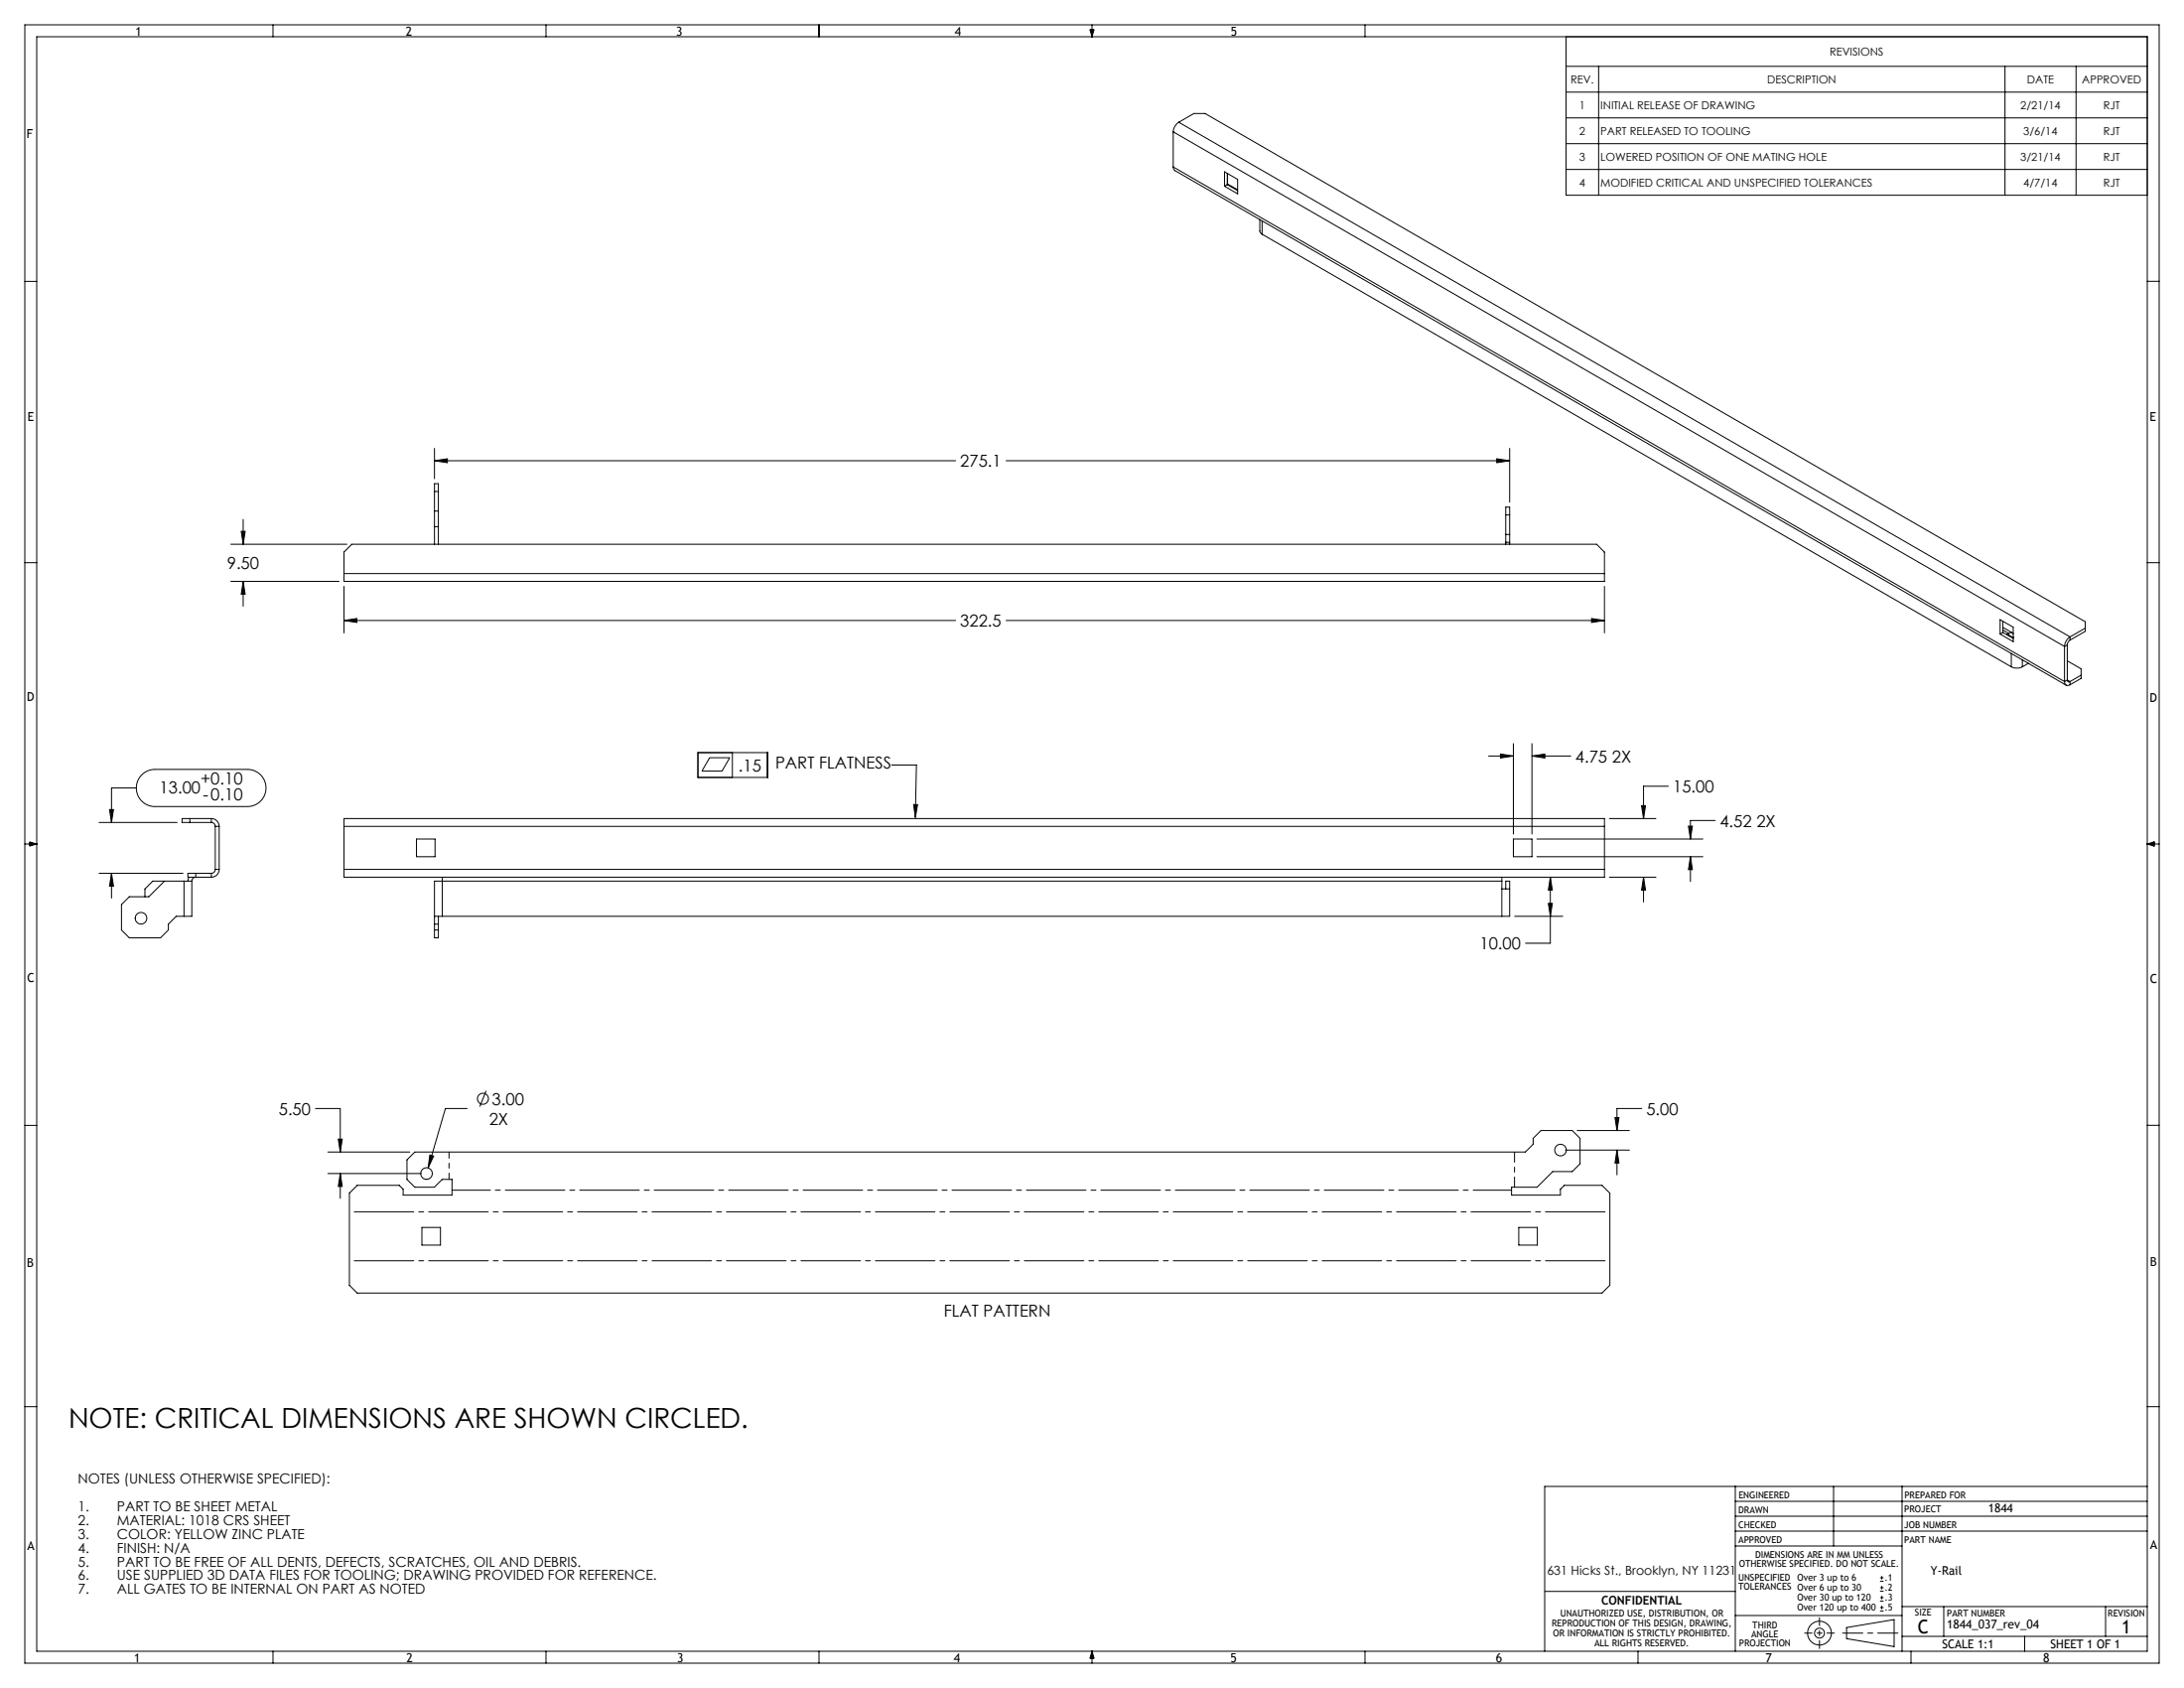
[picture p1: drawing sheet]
<svg xmlns="http://www.w3.org/2000/svg" width="559mm" height="432mm" viewBox="0 0 559 432" stroke-linecap="round" stroke-linejoin="round" font-family="sans-serif">
<g fill="none" stroke="#000" stroke-width=".25">
<path d="M6.3 6.4h546.1v419h-546.1zM9.4 9.4h540v413h-540zM69.8 6.4v3M139.7 6.4v3M209.5 6.4v3M278.9 7.6h1l-.5 1.8zM279.1 7.6l.3 1.8M279.4 6.4v3M279.7 7.6l-.3 1.8M349.2 6.4v3M400.7 9.4v40.5h148.7M400.7 17h148.7"/>
<path d="M409 17v32.9M513 17v32.9M531.2 17v32.9M300.2 33.7l228 131.7M300.2 33.7v9M301.6 31.3a3.1 3.1 0 0 0-1.4 2.4M301.6 31.3l228 131.6M301.6 31.3l3.9-2.3h2.8l225.2 130v2.5l-3.9 2.2M400.7 30.2h148.7M400.7 36.8h148.7M400.7 23.6h148.7M300.2 42.7l.1 .6 .3 .3 228 131.7"/>
<path d="M300.2 42.7l228 131.7M313.3 43.9l3.4 2v3.7l-3.4-2zM314 45v1.7M314 47l2.7 1.5M314 47.2l-.7 .4M314 47.2l2.7 1.6M314 44.4v2.8M314.1 45.8l-.1 .1M322.3 56.2v2.9l.2 .4 .4 .4M322.9 59.9l191.7 110.7M322.9 56.5v3.4M400.7 43.3h148.7"/>
<path d="M6.3 72h3.1M549.4 72h3M111.2 117.9l3.3-.5v1zM111.2 114.7v7.8M111.2 117.9h133.3M257.4 117.9h128.9M383 117.4l3.3 .5-3.3 .5zM386.3 114.7v13.8M59 139.2h29.7M61.7 135.9h1l-.5 3.3zM62.2 132.9v6.3M111.2 139.2v-15.5h1v15.5"/>
<path d="M111.2 134.7h1M111.2 130.7h1M111.2 125.7h1M385.3 139.2v-9.5h1v9.5M385.3 131.7h1M385.3 136.7h1M385.3 138.7h1M6.3 143.9h3.1M59 148.7h27.7M62.2 148.7v6.4M62.2 148.7l.5 3.3h-1zM88 158.7l3.3-.5v1z"/>
<path d="M88 150v11.9M88 158.7h156.5M88 146.7v2h322.5v-2M88 146.7v-5.5l2-2h318.5l2 2v5.5M88 146.7h322.5M257.4 158.7h153.1M407.2 158.2l3.3 .5-3.3 .5zM410.5 150v11.9M511.8 158.5l3.3 1.9v3.7l-3.3-1.9zM512.5 158.9v2.9M549.4 143.9h3M512.5 160.5l2.4 1.4"/>
<path d="M512.5 161.2l1.4 .8M512.5 161.8l-.7 .4M512.5 161.8l2.6 1.5M513.9 162l.8-.2 .4 .3M513.9 162l-.3 .2 1.5 .9M513.9 162v.4M514.6 170.6a3.1 3.1 0 0 0 2.8 0M514.6 167.2v3.4M515.1 162.9l-.1 .1M517.4 168.8v1.8M519 169.7l-1.6 .9M528.2 174.4a.86 .86 0 0 0 .4 .9 .86 .86 0 0 0 1-.1"/>
<path d="M528.2 165.4v9M528.9 173.9a.43 .43 0 0 0 .2 .5 .43 .43 0 0 0 .5 0M528.9 165l-.7 .4M528.9 173.9l-.7 .5M528.9 165v8.9M528.9 173.9l.7 .5M528.9 169l3.6 2.1v2.4l-2.9 1.7M529.6 162.9a3.1 3.1 0 0 0-1.4 2.5M529.6 163.7l-.5 .6-.2 .7M529.6 162.9v.8M529.6 174.4v.8M532.5 172.7l-2.9 1.7"/>
<path d="M533.5 160.7l-3.9 2.2M36.3 198.2l1.5-1 1.5-.4h24a4.8 4.8 0 0 1 4.8 4.8 4.8 4.8 0 0 1-4.8 4.7h-23.7a4.8 4.8 0 0 1-4.4-2.9 4.8 4.8 0 0 1 1.1-5.2zM178.6 192.5h17.8v6.4h-17.8zM181.6 193.8h5.1l-2 3.5h-5.1zM187.4 192.5v6.4M228.1 195.7h6.4l-.3 13.4M380.9 193.4h6.3M383.9 192.9l3.3 .5-3.3 .5zM387.2 190.2v23.2M392 190.2v23.2M392 193.4h9.9M392 193.4l3.3-.5v1z"/>
<path d="M6.3 215.9h3.1M7.6 215.4l1.8 .5-1.8 .5zM7.6 215.6l1.8 .3M9.4 215.9l-1.8 .3M25.4 210.4h19.9M28 207.1h1l-.5 3.3zM34.9 201.6h-6.4v8.8M48.6 209.4v1M54.1 209.4a2 2 0 0 1 2 2M54.1 210.4a1 1 0 0 1 1 1M54.1 209.4h-7.5v1h7.5M54.1 209.4v1"/>
<path d="M55.1 211.4h1M55.1 211.4v11M56.1 211.4v11M88 211.4v-2h322.5v2M88 211.4v11M88 211.4h322.5M106.6 214.6h4.7v4.6h-4.7zM233.8 205.8h1l-.6 3.3zM387.2 214.6h4.8v4.6h-4.8zM393.2 214.6h42.5M393.2 219.2h42.5M410.5 211.4v11"/>
<path d="M411.8 209.4h11.9M420 206.1h1l-.5 3.3zM426.9 201.1h-6.4v8.3M432 211.3h1l-.5 3.3zM432.5 219.2v6.3M432.5 219.2l.5 3.3h-1zM438.9 209.9h-6.4v4.7M549.4 215.9h3M549.4 215.9l1.8 .3M549.4 215.9l1.8-.6v1.2zM551.2 215.6l-1.8 .3M25.4 223.4h21.4"/>
<path d="M28.5 223.4l.5 3.3h-1zM28.5 223.4v6.3M42.1 225.4l-4 4h-5l-2 2v6.5l2 2h8l2-2v-1.5l2-2h2M47.1 225.4h2M47.1 225.4h-8l-2 2v2M47.1 225.4v9M48.3 224.4l-.2 1M49.1 225.4v9h-2M50.1 223.4v1a1 1 0 0 0-1 1M54.1 223.4h-6v1h6M54.1 223.4v1M55.1 222.4a1 1 0 0 1-1 1"/>
<path d="M55.1 222.4h1M56.1 222.4a2 2 0 0 1-2 2M88 222.4v2h322.5v-2M88 222.4h322.5M111.2 234.4h2M111.2 236.4h1M111.2 237.9h1M113.2 224.4v1M113.2 225.4h-2v14.5h1v-5.5M113.2 234.4h271.1M113.2 225.4h271.1M113.2 225.4v9"/>
<path d="M384.3 224.4v1M384.3 227.4h2M384.3 225.4v9M385.3 227.4v-2h1v9h-2M387.5 234.4h12.3M396.2 231.1h1l-.5 3.3zM396.7 224.4v16.9h-6.4M396.7 224.4l.5 3.3h-1zM411.8 224.4h11.9M420.5 224.4l.5 3.3h-1zM420.5 224.4v6.3M124.4 279.1l-1.6 4"/>
<path d="M6.3 287.9h3.1M80.7 283.6h6.4v11.1M83.9 294.7h21M86.6 291.4h1l-.5 3.3zM110 295.4l1 .3-1.5 3.1zM119.5 283.6h-5.5l-4.5 15.2M400.5 294.2h16.4M403.5 289.2h13.4M413.2 285.9h1l-.5 3.3zM413.7 294.2v6.3M413.7 294.2l.5 3.3h-1zM420.1 283.6h-6.4v5.6"/>
<path d="M549.4 287.9h3M83.9 300.2h24M87.1 300.2l.5 3.3h-1zM87.1 300.2v6.3M91.4 303.2h10.7l1 1v1.5h12.5v-4h-2.5l-2 2h-5l-2-2v-5l2-2h284.2l2-2v-1.5l2-2h8l2 2v6.5l-2 2h-5l-4 4h-6.6v2h12.5v-1.5l1-1h9.7l2 2v23.6l-2 2h-318.5l-2-2v-23.6zM107.9 314h4.8v4.5h-4.8zM388.6 314h4.7v4.5h-4.7zM6.3 359.8h3.1M549.4 359.8h3M444 384h105.4M444 387.9h105.4M444 380.2v42.2"/>
<path d="M444 395.5h42.7M444 391.7h105.4M469.1 380.2v15.3M486.7 380.2v42.2M549.4 380.2h-154.2v42.2M395.3 407.1h48.7M444 413.3h42.7M472.5 416.3l12.1-2v6.9l-12.1-2zM481 404.5h.9M481 403.6h.9M481 407h.9M481 406.1h.9"/>
<path d="M481 409.6h.9M481 408.7h.9M481 412.1h.9M481 411.2h.9M481.5 403.2v.8M481.5 405.7v.9M481.5 408.2v.9M481.5 410.8v.9M486.7 418.6h62.7M486.7 411h62.7M497.3 411v7.6M518 418.6v3.8"/>
<path d="M538.7 411v7.6M69.8 422.4v3M139.7 422.4v3M209.5 422.4v3M279.4 422.4v3M279.4 422.4l.5 1.8h-1zM279.4 422.4l.3 1.8M279.4 422.4l-.3 1.8M349.2 422.4v3M419.1 422.4v3M488.9 422.4v3"/>
<circle cx="36.1" cy="234.9" r="1.5"/>
<circle cx="123.6" cy="281.1" r="1.41"/>
<circle cx="399.3" cy="294.2" r="1.5"/>
<circle cx="109.1" cy="300.2" r="1.5"/>
<circle cx="465.5" cy="417.8" r="1.27"/>
<circle cx="465.5" cy="417.8" r="3"/>
</g>
<path d="M114.9 294.7v7" fill="none" stroke="#000" stroke-width=".25" stroke-dasharray="15.2 1.3 1.3 1.3" stroke-dashoffset="13.6"/>
<path d="M386.7 304.5h-271.1" fill="none" stroke="#000" stroke-width=".25" stroke-dasharray="15.2 1.3 1.3 1.3" stroke-dashoffset="5.4"/>
<path d="M89.4 310h322.5M89.4 322.5h322.5" fill="none" stroke="#000" stroke-width=".25" stroke-dasharray="15.2 1.3 1.3 1.3" stroke-dashoffset="-1.2"/>
<path d="M387.5 303.7v-9" fill="none" stroke="#000" stroke-width=".25" stroke-dasharray="15.2 1.3 1.3 1.3" stroke-dashoffset="12.6"/>
<path d="M461.7 417.8h7.6" fill="none" stroke="#000" stroke-width=".25" stroke-dasharray="15.2 1.3 1.3 1.3" stroke-dashoffset="13.3"/>
<path d="M465.5 413.8v7.9" fill="none" stroke="#000" stroke-width=".25" stroke-dasharray="15.2 1.3 1.3 1.3" stroke-dashoffset="13.2"/>
<path d="M471.4 417.8h14.2" fill="none" stroke="#000" stroke-width=".25" stroke-dasharray="15.2 1.3 1.3 1.3" stroke-dashoffset="10.1"/>
<g fill="#000">
<path d="M233.8 205.8h1l-.6 3.3z"/>
<path d="M420 206.1h1l-.5 3.3zM420.5 224.4l.5 3.3h-1zM396.7 224.4l.5 3.3h-1zM396.2 231.1h1l-.5 3.3zM383.9 192.9l3.3 .5-3.3 .5zM392 193.4l3.3-.5v1zM432 211.3h1l-.5 3.3zM432.5 219.2l.5 3.3h-1zM61.7 135.9h1l-.5 3.3zM62.2 148.7l.5 3.3h-1zM88 158.7l3.3-.5v1zM407.2 158.2l3.3 .5-3.3 .5zM111.2 117.9l3.3-.5v1zM383 117.4l3.3 .5-3.3 .5zM28 207.1h1l-.5 3.3zM28.5 223.4l.5 3.3h-1zM110 295.4l-.5 3.4 1.5-3.1zM86.6 291.4h1l-.5 3.3zM87.1 300.2l.5 3.3h-1zM413.2 285.9h1l-.5 3.3zM413.7 294.2l.5 3.3h-1z"/>
</g>
<text font-size="7.1" x="17.5" y="365.4">NOTE: CRITICAL DIMENSIONS ARE SHOWN CIRCLED.</text>
<g font-size="4.8">
<text x="490.7" y="417.9">C</text>
<text x="542.9" y="417.9">1</text>
</g>
<g font-size="4.2">
<text x="245.7" y="119.5">275.1</text>
<text x="58.1" y="145.6">9.50</text>
<text x="245.7" y="160.3">322.5</text>
<text x="189" y="197.3">.15</text>
<text x="198.4" y="196.6">PART FLATNESS</text>
<text x="403.1" y="195">4.75 2X</text>
<text x="40.8" y="202.9">13.00</text>
<text x="51.4" y="200.7">+0.10</text>
<text x="428" y="202.7">15.00</text>
<text x="51.9" y="204.8">-0.10</text>
<text x="440" y="211.5">4.52 2X</text>
<text x="378.6" y="242.9">10.00</text>
<text x="71.3" y="285.2">5.50</text>
<text x="125.1" y="287.7">2X</text>
<text x="125.9" y="282.6">3.00</text>
<text x="421.2" y="285.2">5.00</text>
<text x="241.5" y="336.8">FLAT PATTERN</text>
</g>
<g font-size="3.5">
<text x="19.9" y="379.5">NOTES (UNLESS OTHERWISE SPECIFIED):</text>
<text x="19.9" y="386.6">1.</text>
<text x="29.9" y="386.6">PART TO BE SHEET METAL</text>
<text x="19.9" y="390.1">2.</text>
<text x="19.9" y="393.6">3.</text>
<text x="29.9" y="390.1">MATERIAL: 1018 CRS SHEET</text>
<text x="29.9" y="393.6">COLOR: YELLOW ZINC PLATE</text>
<text x="19.9" y="397.2">4.</text>
<text x="19.9" y="400.7">5.</text>
<text x="29.9" y="397.2">FINISH: N/A</text>
<text x="29.9" y="400.7">PART TO BE FREE OF ALL DENTS, DEFECTS, SCRATCHES, OIL AND DEBRIS.</text>
<text x="19.9" y="404.2">6.</text>
<text x="19.9" y="407.8">7.</text>
<text x="29.9" y="404.2">USE SUPPLIED 3D DATA FILES FOR TOOLING; DRAWING PROVIDED FOR REFERENCE.</text>
<text x="29.9" y="407.8">ALL GATES TO BE INTERNAL ON PART AS NOTED</text>
</g>
<g font-size="3.2">
<text x="34.6" y="9.1">1</text>
<text x="103.8" y="9.1">2</text>
<text x="173" y="9">3</text>
<text x="244.3" y="9.2">4</text>
<text x="314.9" y="9.1">5</text>
<text x="6.8" y="35.2">F</text>
<text x="7" y="107.6">E</text>
<text x="550" y="107.6">E</text>
<text x="6.9" y="179.3">D</text>
<text x="550" y="179.5">D</text>
<text x="7" y="251.3">C</text>
<text x="550.1" y="251.5">C</text>
<text x="550.1" y="324">B</text>
<text x="6.9" y="324">B</text>
<text x="7" y="396.4">A</text>
<text x="550.2" y="396.3">A</text>
<text x="395.8" y="402.8">631 Hicks St., Brooklyn, NY 11231</text>
<text x="34.4" y="425.2">1</text>
<text x="104" y="425.2">2</text>
<text x="173.3" y="425.2">3</text>
<text x="244" y="425.2">4</text>
<text x="314.9" y="425.2">5</text>
<text x="382.7" y="425.2">6</text>
<text x="451.8" y="425.2">7</text>
<text x="522.8" y="425.2">8</text>
</g>
<g font-size="3.1">
<text x="508.7" y="386.9">1844</text>
<text x="494" y="402.7">Y-Rail</text>
<text x="409.7" y="410.5">CONFIDENTIAL</text>
<text x="498.1" y="416.6">1844_037_rev_04</text>
<text x="497" y="421.7">SCALE 1:1</text>
<text x="524.6" y="421.7">SHEET 1 OF 1</text>
</g>
<g font-size="2.8">
<text x="468.1" y="14.2">REVISIONS</text>
<text x="401.9" y="21.3">REV.</text>
<text x="452.2" y="21.3">DESCRIPTION</text>
<text x="518.6" y="21.3">DATE</text>
<text x="532.7" y="21.3">APPROVED</text>
<text x="404.1" y="27.9">1</text>
<text x="409.5" y="27.9">INITIAL RELEASE OF DRAWING</text>
<text x="516.9" y="27.9">2/21/14</text>
<text x="538.2" y="27.9">RJT</text>
<text x="404.1" y="34.5">2</text>
<text x="409.5" y="34.5">PART RELEASED TO TOOLING</text>
<text x="517.7" y="34.5">3/6/14</text>
<text x="538.2" y="34.5">RJT</text>
<text x="404.1" y="41.1">3</text>
<text x="409.5" y="41.1">LOWERED POSITION OF ONE MATING HOLE</text>
<text x="516.9" y="41.1">3/21/14</text>
<text x="538.2" y="41.1">RJT</text>
<text x="404.1" y="47.7">4</text>
<text x="409.5" y="47.7">MODIFIED CRITICAL AND UNSPECIFIED TOLERANCES</text>
<text x="517.7" y="47.7">4/7/14</text>
<text x="538.2" y="47.7">RJT</text>
</g>
<g font-size="2.4">
<text x="444.8" y="383.2">ENGINEERED</text>
<text x="487.3" y="383.2">PREPARED FOR</text>
<text x="444.8" y="387">DRAWN</text>
<text x="487.3" y="386.9">PROJECT</text>
<text x="444.8" y="394.6">APPROVED</text>
<text x="444.8" y="390.8">CHECKED</text>
<text x="487.2" y="394.6">PART NAME</text>
<text x="487.2" y="390.8">JOB NUMBER</text>
<text x="444.9" y="400.9">OTHERWISE SPECIFIED. DO NOT SCALE.</text>
<text x="449.1" y="398.6">DIMENSIONS ARE IN MM UNLESS</text>
<text x="444.8" y="404.4">UNSPECIFIED</text>
<text x="444.8" y="406.7">TOLERANCES Over 6 up to 30</text>
<text x="459.9" y="404.5">Over 3 up to 6</text>
<text x="482.2" y="404.5">.1</text>
<text x="482.2" y="407">.2</text>
<text x="399.2" y="413.6">UNAUTHORIZED USE, DISTRIBUTION, OR</text>
<text x="459.9" y="409.6">Over 30 up to 120</text>
<text x="459.9" y="412.1">Over 120 up to 400</text>
<text x="482.2" y="409.6">.3</text>
<text x="482.2" y="412.1">.5</text>
<text x="490" y="413.4">SIZE</text>
<text x="498.1" y="413.4">PART NUMBER</text>
<text x="539.3" y="413.4">REVISION</text>
<text x="397.1" y="416.1">REPRODUCTION OF THIS DESIGN, DRAWING,</text>
<text x="397.4" y="418.7">OR INFORMATION IS STRICTLY PROHIBITED.</text>
<text x="448.1" y="418.9">ANGLE</text>
<text x="448.4" y="416.6">THIRD</text>
<text x="408" y="421.2">ALL RIGHTS RESERVED.</text>
<text x="445" y="421.2">PROJECTION</text>
</g>
</svg>
